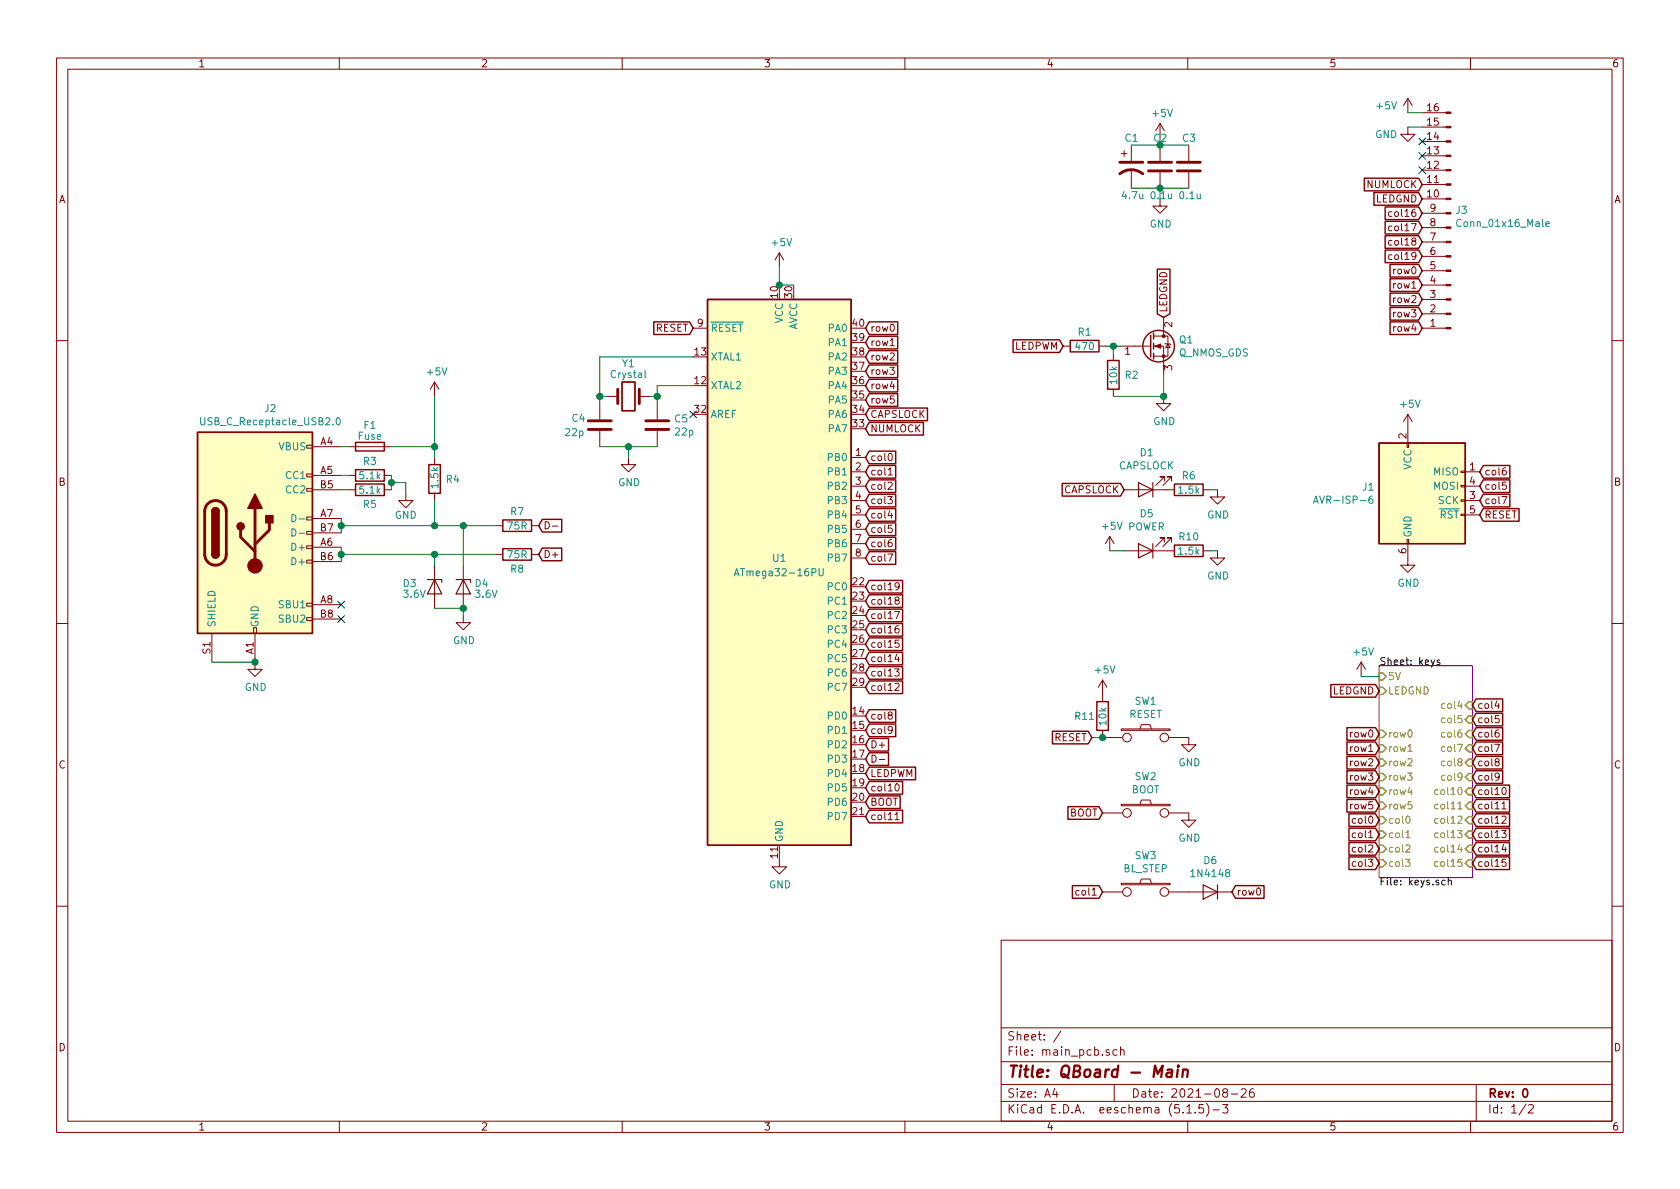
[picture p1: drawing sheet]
EESchema Schematic File Version 4
EELAYER 30 0
EELAYER END
$Descr A4 11693 8268
encoding utf-8
Sheet 1 2
Title "QBoard - Main"
Date "2021-08-26"
Rev "0"
Comp ""
Comment1 ""
Comment2 ""
Comment3 ""
Comment4 ""
$EndDescr
$Comp
L MCU_Microchip_ATmega:ATmega32-16PU U1
U 1 1
P 5425 3975
F 0 "U1" H 5425 4075 50  0000 C CNN
F 1 "ATmega32-16PU" H 5425 3975 50  0000 C CNN
F 2 "Package_DIP:DIP-40_W15.24mm" H 5425 3975 50  0001 C CIN
F 3 "http://ww1.microchip.com/downloads/en/DeviceDoc/doc2503.pdf" H 5425 3975 50  0001 C CNN
	1    5425 3975
	1    0    0    -1  
$EndComp
$Comp
L Device:Crystal Y1
U 1 1
P 4375 2750
F 0 "Y1" H 4375 2525 50  0000 C CNN
F 1 "Crystal" H 4375 2600 50  0000 C CNN
F 2 "Crystal:Crystal_HC49-4H_Vertical" H 4375 2750 50  0001 C CNN
F 3 "~" H 4375 2750 50  0001 C CNN
	1    4375 2750
	-1   0    0    1   
$EndComp
$Comp
L Device:C C4
U 1 1
P 4175 2950
F 0 "C4" H 3975 3000 50  0000 L CNN
F 1 "22p" H 3925 2900 50  0000 L CNN
F 2 "Capacitor_THT:C_Disc_D3.0mm_W1.6mm_P2.50mm" H 4213 2800 50  0001 C CNN
F 3 "~" H 4175 2950 50  0001 C CNN
	1    4175 2950
	1    0    0    -1  
$EndComp
$Comp
L Device:C C5
U 1 1
P 4575 2950
F 0 "C5" H 4690 2996 50  0000 L CNN
F 1 "22p" H 4690 2905 50  0000 L CNN
F 2 "Capacitor_THT:C_Disc_D3.0mm_W1.6mm_P2.50mm" H 4613 2800 50  0001 C CNN
F 3 "~" H 4575 2950 50  0001 C CNN
	1    4575 2950
	1    0    0    -1  
$EndComp
Wire Wire Line
	4225 2750 4175 2750
Wire Wire Line
	4175 2750 4175 2800
Wire Wire Line
	4525 2750 4575 2750
Wire Wire Line
	4575 2750 4575 2800
Wire Wire Line
	4825 2675 4575 2675
Wire Wire Line
	4575 2675 4575 2750
Connection ~ 4575 2750
Wire Wire Line
	4825 2475 4175 2475
Wire Wire Line
	4175 2475 4175 2750
Connection ~ 4175 2750
Wire Wire Line
	4575 3100 4375 3100
Wire Wire Line
	4375 3100 4375 3175
Connection ~ 4375 3100
Wire Wire Line
	4375 3100 4175 3100
$Comp
L power:GND #PWR07
U 1 1
P 4375 3175
F 0 "#PWR07" H 4375 2925 50  0001 C CNN
F 1 "GND" H 4380 3002 50  0000 C CNN
F 2 "" H 4375 3175 50  0001 C CNN
F 3 "" H 4375 3175 50  0001 C CNN
	1    4375 3175
	1    0    0    -1  
$EndComp
NoConn ~ 4825 2875
Text GLabel 4825 2275 0    50   Input ~ 0
RESET
$Comp
L power:+5V #PWR03
U 1 1
P 5425 1850
F 0 "#PWR03" H 5425 1700 50  0001 C CNN
F 1 "+5V" H 5440 2023 50  0000 C CNN
F 2 "" H 5425 1850 50  0001 C CNN
F 3 "" H 5425 1850 50  0001 C CNN
	1    5425 1850
	1    0    0    -1  
$EndComp
Wire Wire Line
	5425 1850 5425 1975
Wire Wire Line
	5525 1975 5425 1975
Connection ~ 5425 1975
$Comp
L power:GND #PWR020
U 1 1
P 5425 5975
F 0 "#PWR020" H 5425 5725 50  0001 C CNN
F 1 "GND" H 5430 5802 50  0000 C CNN
F 2 "" H 5425 5975 50  0001 C CNN
F 3 "" H 5425 5975 50  0001 C CNN
	1    5425 5975
	1    0    0    -1  
$EndComp
$Comp
L keyboard_parts:SW_PUSH SW1
U 1 1
P 7975 5125
F 0 "SW1" H 7975 5380 50  0000 C CNN
F 1 "RESET" H 7975 5289 50  0000 C CNN
F 2 "Button_Switch_THT:SW_PUSH_6mm" H 7975 5125 60  0001 C CNN
F 3 "" H 7975 5125 60  0000 C CNN
	1    7975 5125
	1    0    0    -1  
$EndComp
$Comp
L keyboard_parts:SW_PUSH SW2
U 1 1
P 7975 5650
F 0 "SW2" H 7975 5905 50  0000 C CNN
F 1 "BOOT" H 7975 5814 50  0000 C CNN
F 2 "Button_Switch_THT:SW_PUSH_6mm" H 7975 5650 60  0001 C CNN
F 3 "" H 7975 5650 60  0000 C CNN
	1    7975 5650
	1    0    0    -1  
$EndComp
Text GLabel 7600 5125 0    50   Input ~ 0
RESET
$Comp
L power:GND #PWR018
U 1 1
P 8275 5650
F 0 "#PWR018" H 8275 5400 50  0001 C CNN
F 1 "GND" H 8280 5477 50  0000 C CNN
F 2 "" H 8275 5650 50  0001 C CNN
F 3 "" H 8275 5650 50  0001 C CNN
	1    8275 5650
	1    0    0    -1  
$EndComp
$Comp
L power:GND #PWR017
U 1 1
P 8275 5125
F 0 "#PWR017" H 8275 4875 50  0001 C CNN
F 1 "GND" H 8280 4952 50  0000 C CNN
F 2 "" H 8275 5125 50  0001 C CNN
F 3 "" H 8275 5125 50  0001 C CNN
	1    8275 5125
	1    0    0    -1  
$EndComp
$Comp
L power:+5V #PWR016
U 1 1
P 7675 4825
F 0 "#PWR016" H 7675 4675 50  0001 C CNN
F 1 "+5V" H 7690 4998 50  0000 C CNN
F 2 "" H 7675 4825 50  0001 C CNN
F 3 "" H 7675 4825 50  0001 C CNN
	1    7675 4825
	1    0    0    -1  
$EndComp
$Comp
L Device:R R11
U 1 1
P 7675 4975
F 0 "R11" H 7475 4975 50  0000 L CNN
F 1 "10k" V 7675 4900 50  0000 L CNN
F 2 "Resistor_THT:R_Axial_DIN0204_L3.6mm_D1.6mm_P7.62mm_Horizontal" V 7605 4975 50  0001 C CNN
F 3 "~" H 7675 4975 50  0001 C CNN
	1    7675 4975
	1    0    0    -1  
$EndComp
Wire Wire Line
	7600 5125 7675 5125
Connection ~ 7675 5125
$Comp
L Device:LED D5
U 1 1
P 7975 3825
F 0 "D5" H 7968 3570 50  0000 C CNN
F 1 "POWER" H 7968 3661 50  0000 C CNN
F 2 "LED_THT:LED_D3.0mm_Clear" H 7975 3825 50  0001 C CNN
F 3 "~" H 7975 3825 50  0001 C CNN
	1    7975 3825
	-1   0    0    1   
$EndComp
$Comp
L Device:LED D1
U 1 1
P 7975 3400
F 0 "D1" H 7968 3145 50  0000 C CNN
F 1 "CAPSLOCK" H 7968 3236 50  0000 C CNN
F 2 "LED_THT:LED_D3.0mm_Clear" H 7975 3400 50  0001 C CNN
F 3 "~" H 7975 3400 50  0001 C CNN
	1    7975 3400
	-1   0    0    1   
$EndComp
$Comp
L Device:R R10
U 1 1
P 8275 3825
F 0 "R10" V 8175 3825 50  0000 C CNN
F 1 "1.5k" V 8275 3825 50  0000 C CNN
F 2 "Resistor_THT:R_Axial_DIN0204_L3.6mm_D1.6mm_P7.62mm_Horizontal" V 8205 3825 50  0001 C CNN
F 3 "~" H 8275 3825 50  0001 C CNN
	1    8275 3825
	0    1    1    0   
$EndComp
$Comp
L Device:R R6
U 1 1
P 8275 3400
F 0 "R6" V 8175 3400 50  0000 C CNN
F 1 "1.5k" V 8275 3400 50  0000 C CNN
F 2 "Resistor_THT:R_Axial_DIN0204_L3.6mm_D1.6mm_P7.62mm_Horizontal" V 8205 3400 50  0001 C CNN
F 3 "~" H 8275 3400 50  0001 C CNN
	1    8275 3400
	0    1    1    0   
$EndComp
$Comp
L power:GND #PWR08
U 1 1
P 8475 3400
F 0 "#PWR08" H 8475 3150 50  0001 C CNN
F 1 "GND" H 8480 3227 50  0000 C CNN
F 2 "" H 8475 3400 50  0001 C CNN
F 3 "" H 8475 3400 50  0001 C CNN
	1    8475 3400
	1    0    0    -1  
$EndComp
$Comp
L power:GND #PWR014
U 1 1
P 8475 3825
F 0 "#PWR014" H 8475 3575 50  0001 C CNN
F 1 "GND" H 8480 3652 50  0000 C CNN
F 2 "" H 8475 3825 50  0001 C CNN
F 3 "" H 8475 3825 50  0001 C CNN
	1    8475 3825
	1    0    0    -1  
$EndComp
Wire Wire Line
	8425 3400 8475 3400
Wire Wire Line
	8425 3825 8475 3825
$Comp
L power:+5V #PWR013
U 1 1
P 7725 3825
F 0 "#PWR013" H 7725 3675 50  0001 C CNN
F 1 "+5V" H 7740 3998 50  0000 C CNN
F 2 "" H 7725 3825 50  0001 C CNN
F 3 "" H 7725 3825 50  0001 C CNN
	1    7725 3825
	1    0    0    -1  
$EndComp
Wire Wire Line
	7725 3825 7825 3825
$Comp
L Connector:AVR-ISP-6 J1
U 1 1
P 9900 3475
F 0 "J1" H 9571 3571 50  0000 R CNN
F 1 "AVR-ISP-6" H 9571 3480 50  0000 R CNN
F 2 "Connector_PinHeader_2.54mm:PinHeader_2x03_P2.54mm_Vertical" V 9650 3525 50  0001 C CNN
F 3 " ~" H 8625 2925 50  0001 C CNN
	1    9900 3475
	1    0    0    -1  
$EndComp
$Comp
L power:GND #PWR011
U 1 1
P 9800 3875
F 0 "#PWR011" H 9800 3625 50  0001 C CNN
F 1 "GND" H 9805 3702 50  0000 C CNN
F 2 "" H 9800 3875 50  0001 C CNN
F 3 "" H 9800 3875 50  0001 C CNN
	1    9800 3875
	1    0    0    -1  
$EndComp
$Comp
L power:+5V #PWR06
U 1 1
P 9800 2975
F 0 "#PWR06" H 9800 2825 50  0001 C CNN
F 1 "+5V" H 9815 3148 50  0000 C CNN
F 2 "" H 9800 2975 50  0001 C CNN
F 3 "" H 9800 2975 50  0001 C CNN
	1    9800 2975
	1    0    0    -1  
$EndComp
Text GLabel 7825 3400 0    50   Input ~ 0
CAPSLOCK
Wire Wire Line
	1475 4600 1775 4600
$Comp
L power:GND #PWR019
U 1 1
P 1775 4600
F 0 "#PWR019" H 1775 4350 50  0001 C CNN
F 1 "GND" H 1780 4427 50  0000 C CNN
F 2 "" H 1775 4600 50  0001 C CNN
F 3 "" H 1775 4600 50  0001 C CNN
	1    1775 4600
	1    0    0    -1  
$EndComp
$Comp
L Device:Fuse F1
U 1 1
P 2575 3100
F 0 "F1" V 2425 3100 50  0000 C CNN
F 1 "Fuse" V 2500 3100 50  0000 C CNN
F 2 "Capacitor_THT:C_Disc_D5.0mm_W2.5mm_P5.00mm" V 2505 3100 50  0001 C CNN
F 3 "~" H 2575 3100 50  0001 C CNN
	1    2575 3100
	0    1    1    0   
$EndComp
Wire Wire Line
	2375 3100 2425 3100
$Comp
L power:+5V #PWR04
U 1 1
P 3025 2750
F 0 "#PWR04" H 3025 2600 50  0001 C CNN
F 1 "+5V" H 3040 2923 50  0000 C CNN
F 2 "" H 3025 2750 50  0001 C CNN
F 3 "" H 3025 2750 50  0001 C CNN
	1    3025 2750
	1    0    0    -1  
$EndComp
$Comp
L Device:R R3
U 1 1
P 2575 3300
F 0 "R3" V 2475 3300 50  0000 C CNN
F 1 "5.1k" V 2575 3300 50  0000 C CNN
F 2 "Resistor_THT:R_Axial_DIN0204_L3.6mm_D1.6mm_P7.62mm_Horizontal" V 2505 3300 50  0001 C CNN
F 3 "~" H 2575 3300 50  0001 C CNN
	1    2575 3300
	0    1    1    0   
$EndComp
$Comp
L Device:R R5
U 1 1
P 2575 3400
F 0 "R5" V 2675 3400 50  0000 C CNN
F 1 "5.1k" V 2575 3400 50  0000 C CNN
F 2 "Resistor_THT:R_Axial_DIN0204_L3.6mm_D1.6mm_P7.62mm_Horizontal" V 2505 3400 50  0001 C CNN
F 3 "~" H 2575 3400 50  0001 C CNN
	1    2575 3400
	0    1    1    0   
$EndComp
Wire Wire Line
	2375 3400 2425 3400
Wire Wire Line
	2375 3300 2425 3300
Wire Wire Line
	2725 3300 2725 3350
Wire Wire Line
	2725 3350 2825 3350
Wire Wire Line
	2825 3350 2825 3425
Connection ~ 2725 3350
Wire Wire Line
	2725 3350 2725 3400
$Comp
L power:GND #PWR09
U 1 1
P 2825 3425
F 0 "#PWR09" H 2825 3175 50  0001 C CNN
F 1 "GND" H 2825 3275 50  0000 C CNN
F 2 "" H 2825 3425 50  0001 C CNN
F 3 "" H 2825 3425 50  0001 C CNN
	1    2825 3425
	1    0    0    -1  
$EndComp
Text GLabel 3750 3850 2    50   Input ~ 0
D+
Text GLabel 3750 3650 2    50   Input ~ 0
D-
$Comp
L Device:R R7
U 1 1
P 3600 3650
F 0 "R7" V 3500 3650 50  0000 C CNN
F 1 "75R" V 3600 3650 50  0000 C CNN
F 2 "Resistor_THT:R_Axial_DIN0204_L3.6mm_D1.6mm_P7.62mm_Horizontal" V 3530 3650 50  0001 C CNN
F 3 "~" H 3600 3650 50  0001 C CNN
	1    3600 3650
	0    1    1    0   
$EndComp
$Comp
L Device:R R8
U 1 1
P 3600 3850
F 0 "R8" V 3700 3850 50  0000 C CNN
F 1 "75R" V 3600 3850 50  0000 C CNN
F 2 "Resistor_THT:R_Axial_DIN0204_L3.6mm_D1.6mm_P7.62mm_Horizontal" V 3530 3850 50  0001 C CNN
F 3 "~" H 3600 3850 50  0001 C CNN
	1    3600 3850
	0    1    1    0   
$EndComp
$Comp
L power:GND #PWR012
U 1 1
P 3225 4275
F 0 "#PWR012" H 3225 4025 50  0001 C CNN
F 1 "GND" H 3230 4102 50  0000 C CNN
F 2 "" H 3225 4275 50  0001 C CNN
F 3 "" H 3225 4275 50  0001 C CNN
	1    3225 4275
	1    0    0    -1  
$EndComp
$Comp
L Device:D_Zener D4
U 1 1
P 3225 4075
F 0 "D4" V 3200 4150 50  0000 L CNN
F 1 "3.6V" V 3275 4150 50  0000 L CNN
F 2 "Diode_THT:D_DO-35_SOD27_P7.62mm_Horizontal" H 3225 4075 50  0001 C CNN
F 3 "~" H 3225 4075 50  0001 C CNN
	1    3225 4075
	0    1    1    0   
$EndComp
$Comp
L Device:D_Zener D3
U 1 1
P 3025 4075
F 0 "D3" V 3000 3850 50  0000 L CNN
F 1 "3.6V" V 3075 3850 50  0000 L CNN
F 2 "Diode_THT:D_DO-35_SOD27_P7.62mm_Horizontal" H 3025 4075 50  0001 C CNN
F 3 "~" H 3025 4075 50  0001 C CNN
	1    3025 4075
	0    1    1    0   
$EndComp
Wire Wire Line
	3225 4225 3025 4225
Wire Wire Line
	3225 4275 3225 4225
Connection ~ 3225 4225
Wire Wire Line
	3025 3925 3025 3850
Wire Wire Line
	3025 3850 3450 3850
Wire Wire Line
	3225 3925 3225 3650
Connection ~ 3225 3650
Wire Wire Line
	3225 3650 3450 3650
Wire Wire Line
	3025 3650 3025 3475
Wire Wire Line
	3025 3650 3225 3650
$Comp
L Device:R R4
U 1 1
P 3025 3325
F 0 "R4" H 3100 3325 50  0000 L CNN
F 1 "1.5k" V 3025 3250 50  0000 L CNN
F 2 "Resistor_THT:R_Axial_DIN0204_L3.6mm_D1.6mm_P7.62mm_Horizontal" V 2955 3325 50  0001 C CNN
F 3 "~" H 3025 3325 50  0001 C CNN
	1    3025 3325
	1    0    0    -1  
$EndComp
Wire Wire Line
	2375 3800 2375 3850
Wire Wire Line
	2375 3600 2375 3650
Wire Wire Line
	3025 2750 3025 3100
Wire Wire Line
	2375 3850 3025 3850
Connection ~ 2375 3850
Wire Wire Line
	2375 3850 2375 3900
Connection ~ 3025 3850
Wire Wire Line
	2375 3650 3025 3650
Connection ~ 2375 3650
Wire Wire Line
	2375 3650 2375 3700
Connection ~ 3025 3650
Wire Wire Line
	2725 3100 3025 3100
Connection ~ 3025 3100
Wire Wire Line
	3025 3100 3025 3175
$Comp
L power:GND #PWR05
U 1 1
P 8100 2750
F 0 "#PWR05" H 8100 2500 50  0001 C CNN
F 1 "GND" H 8105 2577 50  0000 C CNN
F 2 "" H 8100 2750 50  0001 C CNN
F 3 "" H 8100 2750 50  0001 C CNN
	1    8100 2750
	1    0    0    -1  
$EndComp
$Comp
L Device:R R2
U 1 1
P 7750 2600
F 0 "R2" H 7825 2600 50  0000 L CNN
F 1 "10k" V 7750 2525 50  0000 L CNN
F 2 "Resistor_THT:R_Axial_DIN0204_L3.6mm_D1.6mm_P7.62mm_Horizontal" V 7680 2600 50  0001 C CNN
F 3 "~" H 7750 2600 50  0001 C CNN
	1    7750 2600
	1    0    0    -1  
$EndComp
Wire Wire Line
	8100 2600 8100 2750
Text GLabel 8100 2200 1    50   Input ~ 0
LEDGND
Text GLabel 7400 2400 0    50   Input ~ 0
LEDPWM
$Comp
L Device:R R1
U 1 1
P 7550 2400
F 0 "R1" V 7450 2400 50  0000 C CNN
F 1 "470" V 7550 2400 50  0000 C CNN
F 2 "Resistor_THT:R_Axial_DIN0204_L3.6mm_D1.6mm_P7.62mm_Horizontal" V 7480 2400 50  0001 C CNN
F 3 "~" H 7550 2400 50  0001 C CNN
	1    7550 2400
	0    1    1    0   
$EndComp
Wire Wire Line
	7750 2450 7750 2400
Connection ~ 7750 2400
Wire Wire Line
	7750 2400 7800 2400
Wire Wire Line
	7700 2400 7750 2400
Wire Wire Line
	7750 2750 8100 2750
Connection ~ 8100 2750
$Comp
L keyboard_parts:SW_PUSH SW3
U 1 1
P 7975 6200
F 0 "SW3" H 7975 6455 50  0000 C CNN
F 1 "BL_STEP" H 7975 6364 50  0000 C CNN
F 2 "Button_Switch_THT:SW_Tactile_SPST_Angled_PTS645Vx31-2LFS" H 7975 6200 60  0001 C CNN
F 3 "" H 7975 6200 60  0000 C CNN
	1    7975 6200
	1    0    0    -1  
$EndComp
$Comp
L Device:D D6
U 1 1
P 8425 6200
F 0 "D6" H 8425 5984 50  0000 C CNN
F 1 "1N4148" H 8425 6075 50  0000 C CNN
F 2 "Diode_THT:D_DO-35_SOD27_P7.62mm_Horizontal" H 8425 6200 50  0001 C CNN
F 3 "~" H 8425 6200 50  0001 C CNN
	1    8425 6200
	-1   0    0    1   
$EndComp
Text GLabel 6025 5375 2    50   Input ~ 0
LEDPWM
Text GLabel 9600 4800 0    50   Input ~ 0
LEDGND
$Comp
L power:+5V #PWR015
U 1 1
P 9475 4700
F 0 "#PWR015" H 9475 4550 50  0001 C CNN
F 1 "+5V" H 9490 4873 50  0000 C CNN
F 2 "" H 9475 4700 50  0001 C CNN
F 3 "" H 9475 4700 50  0001 C CNN
	1    9475 4700
	1    0    0    -1  
$EndComp
Wire Wire Line
	9475 4700 9600 4700
Text GLabel 9600 5100 0    50   Input ~ 0
row0
Text GLabel 9600 5200 0    50   Input ~ 0
row1
Text GLabel 9600 5300 0    50   Input ~ 0
row2
Text GLabel 9600 5400 0    50   Input ~ 0
row3
Text GLabel 9600 5500 0    50   Input ~ 0
row4
Text GLabel 9600 5600 0    50   Input ~ 0
row5
$Sheet
S 9600 4625 650  1475
U 6131464B
F0 "keys" 50
F1 "keys.sch" 50
F2 "5V" I L 9600 4700 50 
F3 "LEDGND" I L 9600 4800 50 
F4 "col0" I L 9600 5700 50 
F5 "col1" I L 9600 5800 50 
F6 "col2" I L 9600 5900 50 
F7 "col3" I L 9600 6000 50 
F8 "col4" I R 10250 4900 50 
F9 "col5" I R 10250 5000 50 
F10 "row0" I L 9600 5100 50 
F11 "row1" I L 9600 5200 50 
F12 "row2" I L 9600 5300 50 
F13 "row3" I L 9600 5400 50 
F14 "row4" I L 9600 5500 50 
F15 "row5" I L 9600 5600 50 
F16 "col6" I R 10250 5100 50 
F17 "col7" I R 10250 5200 50 
F18 "col8" I R 10250 5300 50 
F19 "col9" I R 10250 5400 50 
F20 "col10" I R 10250 5500 50 
F21 "col11" I R 10250 5600 50 
F22 "col12" I R 10250 5700 50 
F23 "col13" I R 10250 5800 50 
F24 "col14" I R 10250 5900 50 
F25 "col15" I R 10250 6000 50 
$EndSheet
Text GLabel 9600 5700 0    50   Input ~ 0
col0
Text GLabel 9600 5800 0    50   Input ~ 0
col1
Text GLabel 9600 5900 0    50   Input ~ 0
col2
Text GLabel 9600 6000 0    50   Input ~ 0
col3
Text GLabel 10250 4900 2    50   Input ~ 0
col4
Text GLabel 10250 5000 2    50   Input ~ 0
col5
Text GLabel 10250 5100 2    50   Input ~ 0
col6
Text GLabel 10250 5200 2    50   Input ~ 0
col7
Text GLabel 10250 5300 2    50   Input ~ 0
col8
Text GLabel 10250 5400 2    50   Input ~ 0
col9
Text GLabel 10250 5500 2    50   Input ~ 0
col10
Text GLabel 10250 5600 2    50   Input ~ 0
col11
Text GLabel 10250 5700 2    50   Input ~ 0
col12
Text GLabel 10250 5800 2    50   Input ~ 0
col13
Text GLabel 10250 5900 2    50   Input ~ 0
col14
Text GLabel 10250 6000 2    50   Input ~ 0
col15
Text GLabel 6025 3175 2    50   Input ~ 0
col0
Text GLabel 6025 3275 2    50   Input ~ 0
col1
Text GLabel 6025 3375 2    50   Input ~ 0
col2
Text GLabel 6025 3475 2    50   Input ~ 0
col3
Text GLabel 6025 3575 2    50   Input ~ 0
col4
Text GLabel 6025 3675 2    50   Input ~ 0
col5
Text GLabel 6025 3775 2    50   Input ~ 0
col6
Text GLabel 6025 3875 2    50   Input ~ 0
col7
Text GLabel 6025 4975 2    50   Input ~ 0
col8
Text GLabel 6025 5075 2    50   Input ~ 0
col9
Text GLabel 6025 5475 2    50   Input ~ 0
col10
Text GLabel 6025 4675 2    50   Input ~ 0
col13
Text GLabel 6025 4575 2    50   Input ~ 0
col14
Text GLabel 6025 4475 2    50   Input ~ 0
col15
Text GLabel 6025 2275 2    50   Input ~ 0
row0
Text GLabel 6025 2375 2    50   Input ~ 0
row1
Text GLabel 6025 2475 2    50   Input ~ 0
row2
Text GLabel 6025 2575 2    50   Input ~ 0
row3
Text GLabel 6025 2675 2    50   Input ~ 0
row4
Text GLabel 6025 2775 2    50   Input ~ 0
row5
Text GLabel 6025 5275 2    50   Input ~ 0
D-
Text GLabel 6025 5175 2    50   Input ~ 0
D+
Text GLabel 6025 4375 2    50   Input ~ 0
col16
Text GLabel 6025 4275 2    50   Input ~ 0
col17
Text GLabel 6025 4175 2    50   Input ~ 0
col18
Text GLabel 6025 4075 2    50   Input ~ 0
col19
Text GLabel 6025 2875 2    50   Input ~ 0
CAPSLOCK
Text GLabel 6025 2975 2    50   Input ~ 0
NUMLOCK
Text GLabel 10300 3275 2    50   Input ~ 0
col6
Text GLabel 10300 3375 2    50   Input ~ 0
col5
Text GLabel 10300 3475 2    50   Input ~ 0
col7
Text GLabel 10300 3575 2    50   Input ~ 0
RESET
Text GLabel 7675 6200 0    50   Input ~ 0
col1
Text GLabel 8575 6200 2    50   Input ~ 0
row0
$Comp
L power:+5V #PWR01
U 1 1
P 8075 950
F 0 "#PWR01" H 8075 800 50  0001 C CNN
F 1 "+5V" H 8090 1123 50  0000 C CNN
F 2 "" H 8075 950 50  0001 C CNN
F 3 "" H 8075 950 50  0001 C CNN
	1    8075 950 
	1    0    0    -1  
$EndComp
$Comp
L Device:C C3
U 1 1
P 8275 1150
F 0 "C3" H 8225 1350 50  0000 L CNN
F 1 "0.1u" H 8200 950 50  0000 L CNN
F 2 "Capacitor_THT:C_Disc_D4.3mm_W1.9mm_P5.00mm" H 8313 1000 50  0001 C CNN
F 3 "~" H 8275 1150 50  0001 C CNN
	1    8275 1150
	1    0    0    -1  
$EndComp
$Comp
L Device:C C2
U 1 1
P 8075 1150
F 0 "C2" H 8025 1350 50  0000 L CNN
F 1 "0.1u" H 8000 950 50  0000 L CNN
F 2 "Capacitor_THT:C_Disc_D4.3mm_W1.9mm_P5.00mm" H 8113 1000 50  0001 C CNN
F 3 "~" H 8075 1150 50  0001 C CNN
	1    8075 1150
	1    0    0    -1  
$EndComp
$Comp
L Device:CP1 C1
U 1 1
P 7875 1150
F 0 "C1" H 7825 1350 50  0000 L CNN
F 1 "4.7u" H 7800 950 50  0000 L CNN
F 2 "Capacitor_THT:CP_Radial_D4.0mm_P1.50mm" H 7875 1150 50  0001 C CNN
F 3 "~" H 7875 1150 50  0001 C CNN
	1    7875 1150
	1    0    0    -1  
$EndComp
$Comp
L power:GND #PWR02
U 1 1
P 8075 1375
F 0 "#PWR02" H 8075 1125 50  0001 C CNN
F 1 "GND" H 8080 1202 50  0000 C CNN
F 2 "" H 8075 1375 50  0001 C CNN
F 3 "" H 8075 1375 50  0001 C CNN
	1    8075 1375
	1    0    0    -1  
$EndComp
Wire Wire Line
	7875 1300 8075 1300
Wire Wire Line
	8275 1300 8075 1300
Connection ~ 8075 1300
Wire Wire Line
	8075 1300 8075 1375
Wire Wire Line
	7875 1000 8075 1000
Wire Wire Line
	8075 1000 8275 1000
Connection ~ 8075 1000
Wire Wire Line
	8075 950  8075 1000
Text GLabel 6025 4775 2    50   Input ~ 0
col12
Text GLabel 6025 5675 2    50   Input ~ 0
col11
Text GLabel 7675 5650 0    50   Input ~ 0
BOOT
Text GLabel 6025 5575 2    50   Input ~ 0
BOOT
Text GLabel 9900 1275 0    50   Input ~ 0
NUMLOCK
$Comp
L Connector:USB_C_Receptacle_USB2.0 J2
U 1 1
P 1775 3700
F 0 "J2" H 1882 4567 50  0000 C CNN
F 1 "USB_C_Receptacle_USB2.0" H 1882 4476 50  0000 C CNN
F 2 "Connector_USB:USB_C_Receptacle_GCT_USB4085" H 1925 3700 50  0001 C CNN
F 3 "https://www.usb.org/sites/default/files/documents/usb_type-c.zip" H 1925 3700 50  0001 C CNN
	1    1775 3700
	1    0    0    -1  
$EndComp
Connection ~ 1775 4600
NoConn ~ 2375 4200
NoConn ~ 2375 4300
$Comp
L Connector:Conn_01x16_Male J3
U 1 1
P 10100 1575
F 0 "J3" H 10072 1457 50  0000 R CNN
F 1 "Conn_01x16_Male" H 10072 1548 50  0000 R CNN
F 2 "Connector_PinHeader_2.54mm:PinHeader_2x08_P2.54mm_Horizontal" H 10100 1575 50  0001 C CNN
F 3 "~" H 10100 1575 50  0001 C CNN
	1    10100 1575
	-1   0    0    1   
$EndComp
$Comp
L power:+5V #PWR021
U 1 1
P 9800 775
F 0 "#PWR021" H 9800 625 50  0001 C CNN
F 1 "+5V" H 9650 825 50  0000 C CNN
F 2 "" H 9800 775 50  0001 C CNN
F 3 "" H 9800 775 50  0001 C CNN
	1    9800 775 
	1    0    0    -1  
$EndComp
Wire Wire Line
	9800 775  9900 775 
$Comp
L power:GND #PWR022
U 1 1
P 9800 875
F 0 "#PWR022" H 9800 625 50  0001 C CNN
F 1 "GND" H 9650 825 50  0000 C CNN
F 2 "" H 9800 875 50  0001 C CNN
F 3 "" H 9800 875 50  0001 C CNN
	1    9800 875 
	1    0    0    -1  
$EndComp
Wire Wire Line
	9800 875  9900 875 
NoConn ~ 9900 975 
NoConn ~ 9900 1075
NoConn ~ 9900 1175
Text GLabel 9900 1375 0    50   Input ~ 0
LEDGND
Text GLabel 9900 1475 0    50   Input ~ 0
col16
Text GLabel 9900 1575 0    50   Input ~ 0
col17
Text GLabel 9900 1675 0    50   Input ~ 0
col18
Text GLabel 9900 1775 0    50   Input ~ 0
col19
Text GLabel 9900 1875 0    50   Input ~ 0
row0
Text GLabel 9900 1975 0    50   Input ~ 0
row1
Text GLabel 9900 2075 0    50   Input ~ 0
row2
Text GLabel 9900 2175 0    50   Input ~ 0
row3
Text GLabel 9900 2275 0    50   Input ~ 0
row4
$Comp
L Device:Q_NMOS_GDS Q1
U 1 1
P 8000 2400
F 0 "Q1" H 8204 2446 50  0000 L CNN
F 1 "Q_NMOS_GDS" H 8204 2355 50  0000 L CNN
F 2 "Package_TO_SOT_THT:TO-262-3_Vertical" H 8200 2500 50  0001 C CNN
F 3 "~" H 8000 2400 50  0001 C CNN
	1    8000 2400
	1    0    0    -1  
$EndComp
$EndSCHEMATC
